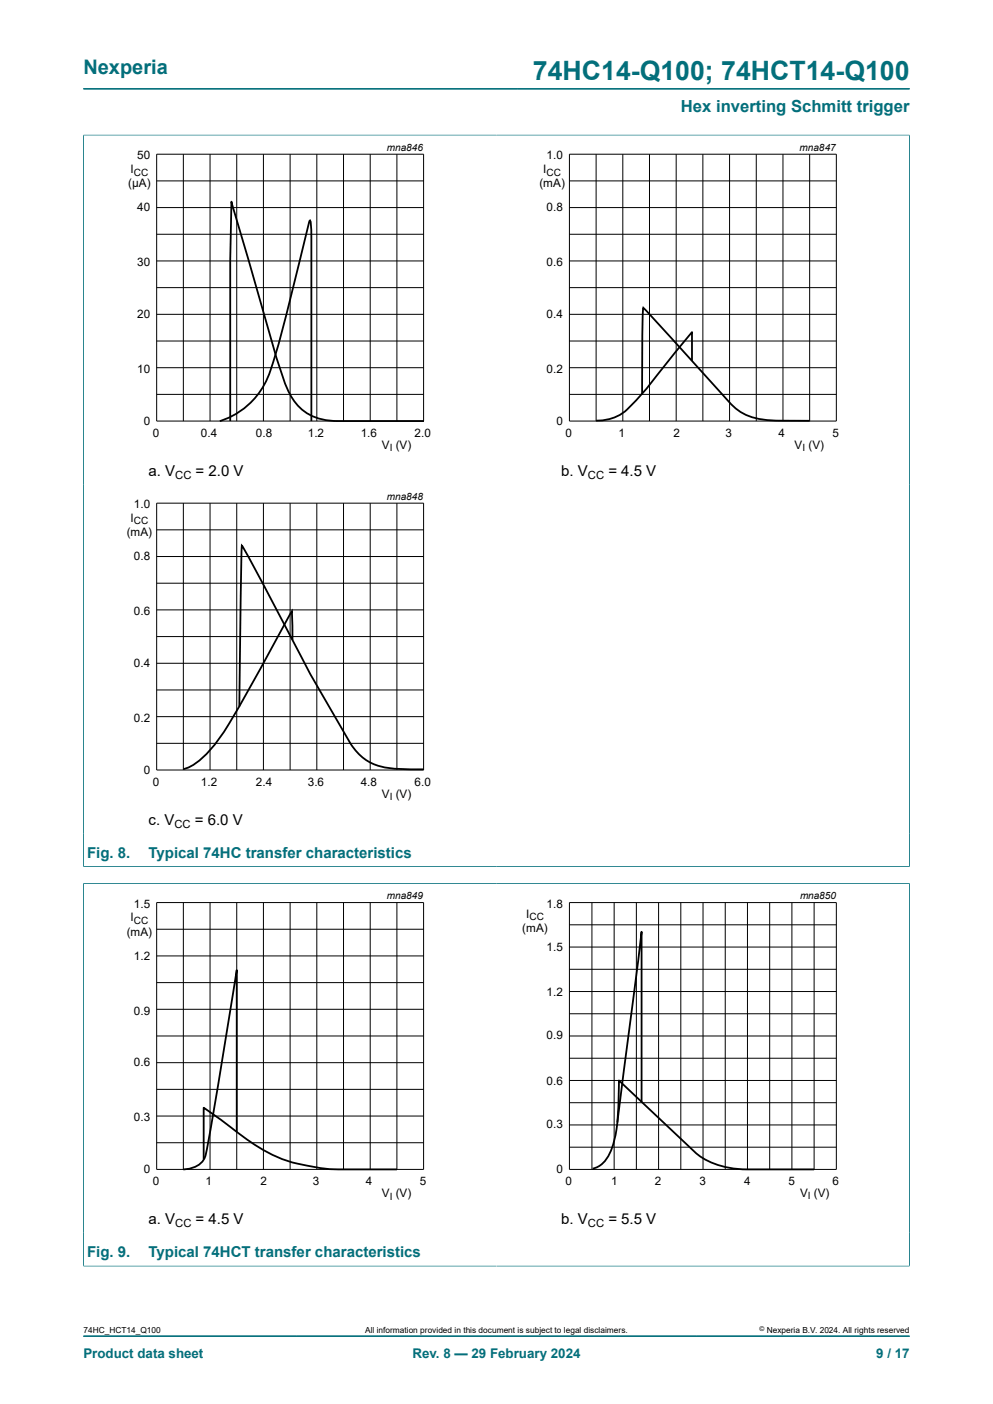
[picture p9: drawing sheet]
<svg xmlns="http://www.w3.org/2000/svg" width="210mm" height="297mm" viewBox="0 0 210 297" stroke-linecap="round" stroke-linejoin="round" font-family="sans-serif">
<path d="M17.6 18.8h174.8M17.6 28.6h174.8M17.6 28.5v154.9M192.4 28.5v154.9M17.6 183.3h174.8M17.6 186.9h174.8M17.6 186.8v81.1M192.4 186.8v81.1M17.6 267.8h174.8M17.6 282.6h174.8" fill="none" stroke="#036f7b" stroke-width=".21"/>
<g fill="none" stroke="#000" stroke-width=".21">
<path d="M33.1 32.6h56.5v56.5h-56.5zM33.1 38.3h56.5M38.8 32.6v56.5M44.4 32.6v56.5M50.1 32.6v56.5M55.7 32.6v56.5M61.4 32.6v56.5M67 32.6v56.5M72.6 32.6v56.5M78.3 32.6v56.5M83.9 32.6v56.5M120.4 32.6h56.5v56.5h-56.5z"/>
<path d="M120.4 38.3h56.5M126.1 32.6v56.5M131.7 32.6v56.5M137.4 32.6v56.5M143 32.6v56.5M148.6 32.6v56.5M154.3 32.6v56.5M159.9 32.6v56.5M165.6 32.6v56.5M171.2 32.6v56.5M33.1 49.6h56.5M33.1 55.2h56.5"/>
<path d="M33.1 43.9h56.5M120.4 49.6h56.5M120.4 55.2h56.5M120.4 43.9h56.5M33.1 66.5h56.5M33.1 72.1h56.5M33.1 77.8h56.5M33.1 60.8h56.5M120.4 66.5h56.5M120.4 72.1h56.5M120.4 77.8h56.5M120.4 60.8h56.5"/>
<path d="M33.1 83.4h56.5M120.4 83.4h56.5M33.1 106.4h56.5v56.5h-56.5zM33.1 117.7h56.5M33.1 112.1h56.5M38.8 106.4v56.5M44.4 106.4v56.5M50.1 106.4v56.5M55.7 106.4v56.5M61.4 106.4v56.5M67 106.4v56.5M72.6 106.4v56.5"/>
<path d="M78.3 106.4v56.5M83.9 106.4v56.5M33.1 123.4h56.5M33.1 129h56.5M33.1 134.7h56.5M33.1 140.3h56.5M33.1 146h56.5M33.1 151.6h56.5M33.1 157.2h56.5M33.1 190.9h56.5v56.5h-56.5zM33.1 196.6h56.5M38.8 190.9v56.5"/>
<path d="M44.4 190.9v56.5M50.1 190.9v56.5M55.7 190.9v56.5M61.4 190.9v56.5M67 190.9v56.5M72.6 190.9v56.5M78.3 190.9v56.5M83.9 190.9v56.5M120.4 190.9h56.5v56.5h-56.5zM120.4 195.6h56.5M125.2 190.9v56.5M129.9 190.9v56.5"/>
<path d="M134.6 190.9v56.5M139.3 190.9v56.5M144 190.9v56.5M148.7 190.9v56.5M153.4 190.9v56.5M158.1 190.9v56.5M162.8 190.9v56.5M167.5 190.9v56.5M172.2 190.9v56.5M33.1 207.9h56.5M33.1 213.5h56.5M33.1 219.1h56.5"/>
<path d="M33.1 202.2h56.5M120.4 219.2h56.5M120.4 214.4h56.5M120.4 209.7h56.5M120.4 200.3h56.5M120.4 205h56.5M33.1 224.8h56.5M33.1 230.4h56.5M33.1 236.1h56.5M120.4 228.6h56.5M120.4 233.3h56.5M120.4 238h56.5"/>
<path d="M120.4 223.9h56.5M33.1 241.7h56.5M120.4 242.7h56.5"/>
</g>
<path d="M146.3 76.3v-6l-9 11.3a44.8 44.8 0 0 1-5.5 5.7 9.8 9.8 0 0 1-5.7 1.7M46.5 89.1a16.6 16.6 0 0 0 11.2-12.3 551 551 0 0 0 7.8-30.1l.2 .4 .1 3.3v38.7M48.7 89.1v-34.1l.2-12.3 4.8 16.1a320.9 320.9 0 0 0 6.7 22.7 10.7 10.7 0 0 0 11.1 7.6h18.2M135.8 83.5l.1-14.2 .1-4.2 14 15.3a48.9 48.9 0 0 0 6.3 6.5 14.9 14.9 0 0 0 8.9 2.1h6M61.9 135.4l-.2-6.1-.1 .2a637.7 637.7 0 0 1-14.6 25.8 20.2 20.2 0 0 1-7 7l-1.2 .4M50.6 149.4l.5-34 4.3 7.7 10.2 19.5 8.6 14.8a10.8 10.8 0 0 0 9.3 5.2l6.1 .1M50.1 239.4v-34.2l-6.1 36.6a7.5 7.5 0 0 1-1.4 4.1 5.9 5.9 0 0 1-3.8 1.5M135.7 233.1v-36l-5.1 40.3M43.1 245.2v-10.9l5.8 4.2a39.4 39.4 0 0 0 12.6 7.3 42.8 42.8 0 0 0 14.6 1.6h7.8M125.3 247.2a6 6 0 0 0 4.2-4.6 46.5 46.5 0 0 0 1.4-13.8v-.2l16 15a16 16 0 0 0 11.2 3.8h14.1" fill="none" stroke="#000" stroke-width=".38"/>
<path d="M20.4 29.8h81.9v66.3h-81.9zM107.7 29.8h81.9v66.3h-81.9zM20.4 103.6h81.9v66.3h-81.9zM20.4 188.1h81.9v66.3h-81.9zM107.7 188.1h81.9v66.3h-81.9z" fill="none" stroke="#fff" stroke-width=".21"/>
<text font-size="5.6" fill="#036f7b" x="112.7" y="16.8">74HC14-Q100; 74HCT14-Q100</text>
<text font-size="4.2" fill="#036f7b" x="17.6" y="15.6">Nexperia</text>
<text font-size="3.5" fill="#036f7b" x="144" y="23.7">Hex inverting Schmitt trigger</text>
<g font-size="3.2">
<text x="31.4" y="100.7">a. V</text>
<text x="41.4" y="100.7">= 2.0 V</text>
<text x="118.7" y="100.7">b. V</text>
<text x="128.7" y="100.7">= 4.5 V</text>
<text x="31.4" y="174.5">c. V</text>
<text x="41.2" y="174.5">= 6.0 V</text>
<text x="31.4" y="259">a. V</text>
<text x="41.4" y="259">= 4.5 V</text>
<text x="118.7" y="259">b. V</text>
<text x="128.7" y="259">= 5.5 V</text>
</g>
<g font-size="3.2" fill="#036f7b">
<text x="18.4" y="181.5">Fig. 8.</text>
<text x="31.4" y="181.5">Typical 74HC transfer characteristics</text>
<text x="18.4" y="266">Fig. 9.</text>
<text x="31.4" y="266">Typical 74HCT transfer characteristics</text>
</g>
<g font-size="2.8" fill="#036f7b">
<text x="17.6" y="287.2">Product data sheet</text>
<text x="87.2" y="287.2">Rev. 8 — 29 February 2024</text>
<text x="185.3" y="287.2">9 / 17</text>
</g>
<g font-size="2.5">
<text x="29" y="33.7">50</text>
<text x="115.6" y="33.7">1.0</text>
<text x="27.1" y="39.6">(µA)</text>
<text x="27.6" y="36.6">I</text>
<text x="114.1" y="39.6">(mA)</text>
<text x="114.9" y="36.6">I</text>
<text x="29" y="44.7">40</text>
<text x="115.6" y="44.7">0.8</text>
<text x="29" y="56.3">30</text>
<text x="115.6" y="56.3">0.6</text>
<text x="29" y="67.3">20</text>
<text x="115.6" y="67.3">0.4</text>
<text x="29" y="78.9">10</text>
<text x="115.6" y="78.9">0.2</text>
<text x="30.4" y="89.9">0</text>
<text x="117.7" y="89.9">0</text>
<text x="32.3" y="92.4">0</text>
<text x="42.5" y="92.4">0.4</text>
<text x="54.1" y="92.4">0.8</text>
<text x="65.1" y="92.4">1.2</text>
<text x="76.3" y="92.4">1.6</text>
<text x="80.8" y="95">V (V)</text>
<text x="87.7" y="92.4">2.0</text>
<text x="119.6" y="92.4">0</text>
<text x="130.8" y="92.4">1</text>
<text x="142.4" y="92.4">2</text>
<text x="153.4" y="92.4">3</text>
<text x="164.6" y="92.4">4</text>
<text x="168.1" y="95">V (V)</text>
<text x="176.1" y="92.4">5</text>
<text x="28.3" y="107.5">1.0</text>
<text x="26.8" y="113.4">(mA)</text>
<text x="27.6" y="110.4">I</text>
<text x="28.3" y="118.5">0.8</text>
<text x="28.3" y="130.1">0.6</text>
<text x="28.3" y="141.1">0.4</text>
<text x="28.3" y="152.7">0.2</text>
<text x="30.4" y="163.7">0</text>
<text x="32.3" y="166.2">0</text>
<text x="42.5" y="166.2">1.2</text>
<text x="54.1" y="166.2">2.4</text>
<text x="65.1" y="166.2">3.6</text>
<text x="76.3" y="166.2">4.8</text>
<text x="87.7" y="166.2">6.0</text>
<text x="80.8" y="168.8">V (V)</text>
<text x="26.8" y="197.9">(mA)</text>
<text x="27.6" y="194.9">I</text>
<text x="28.3" y="192">1.5</text>
<text x="110.5" y="197.1">(mA)</text>
<text x="111.3" y="194.1">I</text>
<text x="115.6" y="192">1.8</text>
<text x="28.3" y="203">1.2</text>
<text x="115.6" y="201.2">1.5</text>
<text x="28.3" y="214.6">0.9</text>
<text x="115.6" y="210.7">1.2</text>
<text x="115.6" y="219.8">0.9</text>
<text x="28.3" y="225.6">0.6</text>
<text x="115.6" y="229.5">0.6</text>
<text x="28.3" y="237.2">0.3</text>
<text x="115.6" y="238.6">0.3</text>
<text x="30.4" y="248.2">0</text>
<text x="32.3" y="250.7">0</text>
<text x="43.5" y="250.7">1</text>
<text x="55.1" y="250.7">2</text>
<text x="66.2" y="250.7">3</text>
<text x="77.3" y="250.7">4</text>
<text x="88.8" y="250.7">5</text>
<text x="117.7" y="248.2">0</text>
<text x="119.6" y="250.7">0</text>
<text x="129.3" y="250.7">1</text>
<text x="138.5" y="250.7">2</text>
<text x="147.9" y="250.7">3</text>
<text x="157.4" y="250.7">4</text>
<text x="166.8" y="250.7">5</text>
<text x="176.1" y="250.7">6</text>
<text x="80.8" y="253.3">V (V)</text>
<text x="169.2" y="253.2">V (V)</text>
</g>
<g font-size="2.4">
<text x="37.1" y="101.3">CC</text>
<text x="124.3" y="101.3">CC</text>
<text x="36.9" y="175.1">CC</text>
<text x="37.1" y="259.6">CC</text>
<text x="124.3" y="259.6">CC</text>
</g>
<g font-size="2.1">
<text x="81.8" y="31.9">mna846</text>
<text x="169.1" y="31.9">mna847</text>
<text x="28.3" y="37.1">CC</text>
<text x="115.6" y="37.1">CC</text>
<text x="82.4" y="95.5">I</text>
<text x="169.7" y="95.5">I</text>
<text x="81.8" y="105.8">mna848</text>
<text x="28.3" y="110.9">CC</text>
<text x="82.4" y="169.3">I</text>
<text x="81.8" y="190.2">mna849</text>
<text x="169.2" y="190.1">mna850</text>
<text x="28.3" y="195.4">CC</text>
<text x="112" y="194.5">CC</text>
<text x="82.4" y="253.8">I</text>
<text x="170.8" y="253.7">I</text>
</g>
<g font-size="1.8">
<text x="17.6" y="282">74HC_HCT14_Q100</text>
<text x="77.2" y="282">All information provided in this document is subject to legal disclaimers.</text>
<text x="162.2" y="282">Nexperia B.V. 2024. All rights reserved</text>
</g>
<text font-size="1.4" x="160.6" y="281.6">©</text>
</svg>
